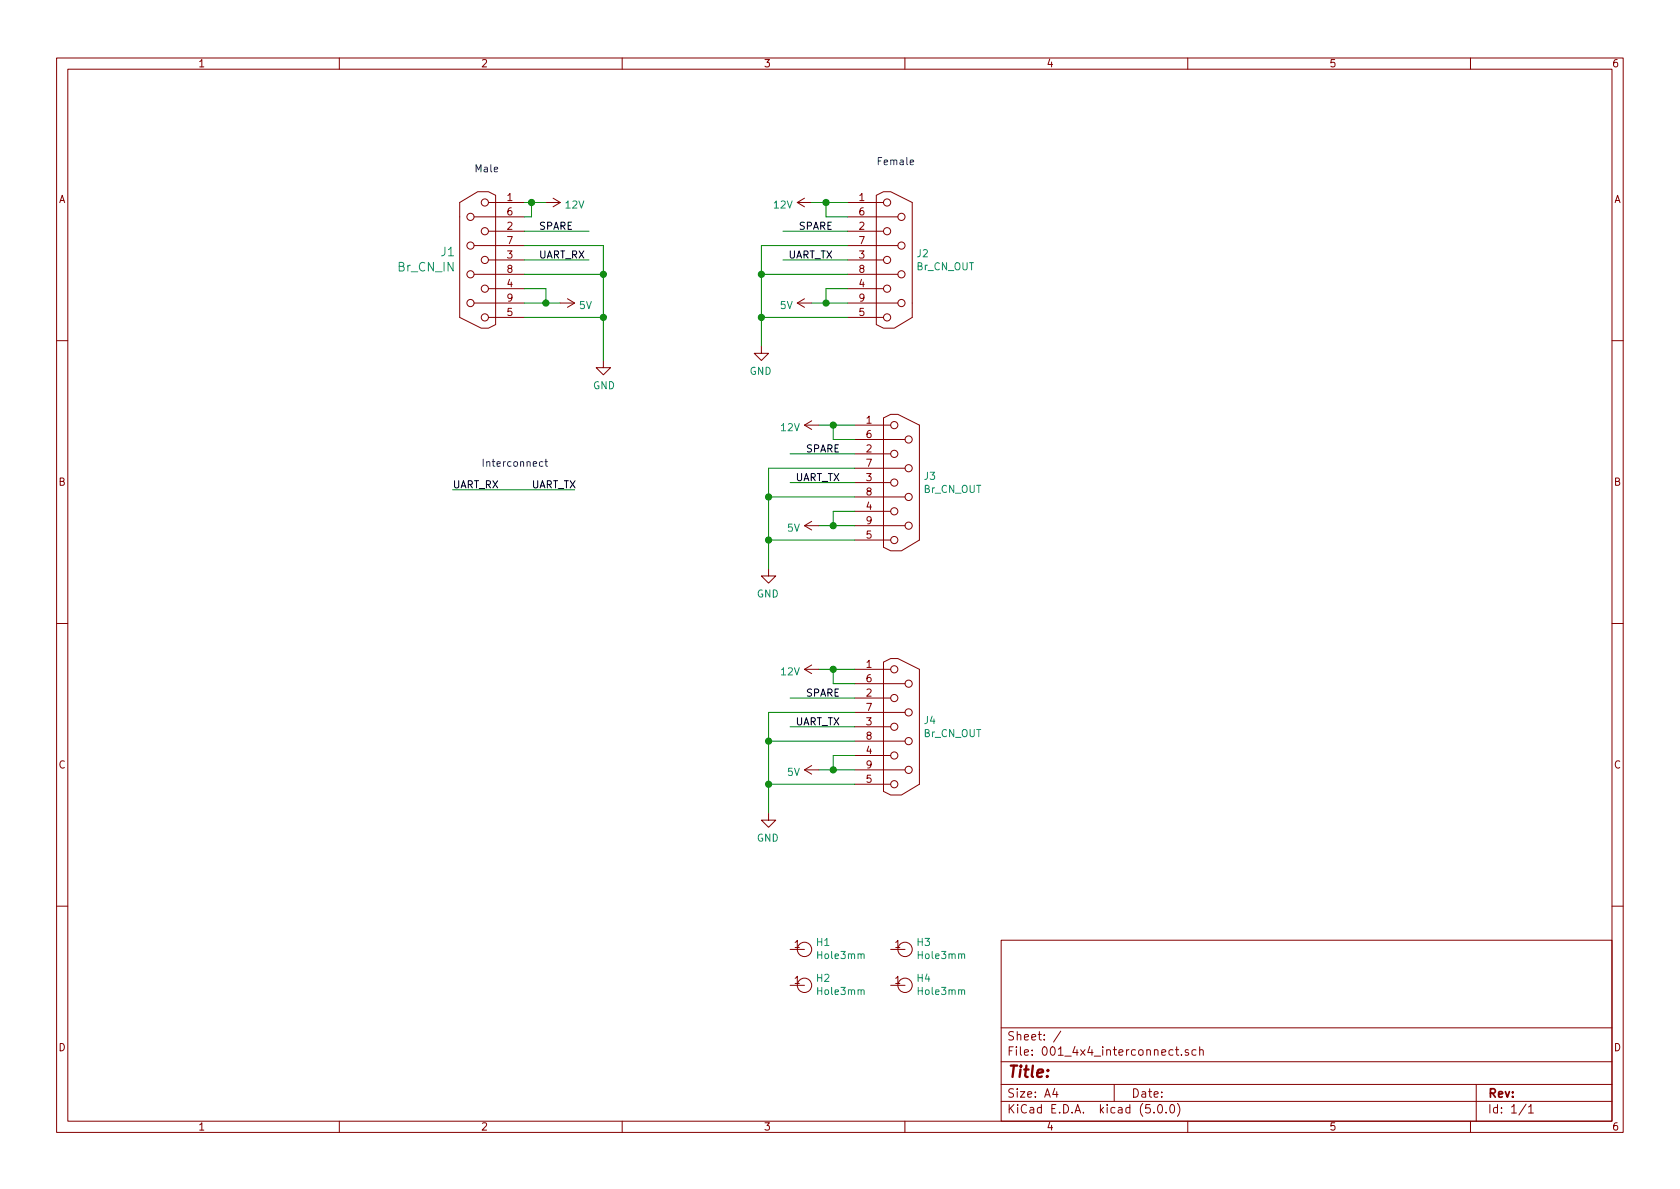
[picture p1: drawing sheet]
<svg xmlns="http://www.w3.org/2000/svg" width="297mm" height="210mm" viewBox="0 0 297 210" stroke-linecap="round" stroke-linejoin="round" font-family="sans-serif">
<g fill="none" stroke="#840000" stroke-width=".18">
<path d="M10 10.3h277v189.9h-277zM12 12.2h273v186.1h-273zM60 10.3v1.9M110 10.3v1.9M160 10.3v1.9M210 10.3v1.9M260 10.3v1.9M81.3 35.8l3.2-1.9h1.9l1.2 .6v22.9l-1.2 .6h-1.3l-3.8-1.9zM83.8 38.3h8.9M86.4 35.8h6.3M96.5 35.8h2.6M97.8 35l1.3 .8"/>
<path d="M99.1 35.8l-1.3 .8M141 35.8h2.5M141 35.8l1.2 .8M142.2 35l-1.2 .8M149.9 35.8h6.3M149.9 38.3h8.8M154.9 34.5l1.3-.6h1.3l3.8 1.9v20.3l-3.2 1.9h-1.9l-1.3-.6zM83.8 43.4h8.9M83.8 48.5h8.9M83.8 53.6h8.9M86.4 40.9h6.3M86.4 46h6.3"/>
<path d="M86.4 51h6.3M86.4 56.1h6.3M99.1 53.6h2.5M100.3 52.8l1.3 .8M101.6 53.6l-1.3 .8M141 53.6h2.5M141 53.6l1.2 .8M142.2 52.8l-1.2 .8M149.9 40.9h6.3M149.9 43.4h8.8M149.9 46h6.3M149.9 48.5h8.8"/>
<path d="M149.9 51h6.3M149.9 53.6h8.8M149.9 56.1h6.3M10 60.2h2M106.7 63.7v1.3h1.2l-1.2 1.3-1.3-1.3h1.3M134.6 61.2v1.3h-1.3l1.3 1.2 1.3-1.2h-1.3M142.2 75.2h2.6M142.2 75.2l1.3 .7M143.5 74.4l-1.3 .8M151.1 77.7h8.9M151.1 75.2h6.4M156.2 73.9l1.3-.6h1.2l3.9 1.9v20.3l-3.2 1.9h-1.9l-1.3-.6z"/>
<path d="M285 60.2h2M142.2 93h2.6M142.2 93l1.3 .7M143.5 92.2l-1.3 .8M151.1 95.5h6.4M151.1 93h8.9M151.1 90.4h6.4M151.1 87.9h8.9M151.1 85.3h6.4M151.1 82.8h8.9M151.1 80.3h6.4M10 110.3h2"/>
<path d="M135.9 100.6v1.2h-1.3l1.3 1.3 1.3-1.3h-1.3M142.2 118.4h2.6M142.2 118.4l1.3 .7M143.5 117.6l-1.3 .8M151.1 118.4h6.4M156.2 117.1l1.3-.6h1.2l3.9 1.9v20.3l-3.2 1.9h-1.9l-1.3-.7zM285 110.3h2M142.2 136.1h2.6M142.2 136.1l1.3 .8M143.5 135.4l-1.3 .7M151.1 138.7h6.4M151.1 136.1h8.9"/>
<path d="M151.1 133.6h6.4M151.1 131.1h8.9M151.1 128.5h6.4M151.1 126h8.9M151.1 123.4h6.4M151.1 120.9h8.9M135.9 143.8v1.2h-1.3l1.3 1.3 1.3-1.3h-1.3M10 160.2h2M139.7 167.9h2.5M139.7 174.2h2.5M157.5 167.9h2.5M157.5 174.2h2.5"/>
<path d="M177 166.3h108v32h-108zM285 160.2h2M60 198.3v1.9M110 198.3v1.9M160 198.3v1.9M177 194.8h108M177 191.8h108M177 187.8h108M177 181.8h108M186.5 192.5l-.4 1h1M186.8 193v1M187.6 182.3l-1.3 2"/>
<path d="M197 191.8v3M204 196.7v.1M204.8 195.5l.4-.2a.94 .94 0 0 1 0 1.5 .79 .79 0 0 1-.4-1.3zM206.2 196.7v.1M207 195.4l.3-.1a.94 .94 0 0 1 0 1.5 .82 .82 0 0 1-.3-1.4zM207.8 185.6h.6M208.1 185.1v1.3l.3 .2M208.2 195.1a1.71 1.71 0 0 1 0 2.3M208.9 186.5v.1M210 198.3v1.9M210.1 185.7l-.3-.1-.3 .2 .1 .2 .5 .2v.3h-.6M211.5 185.7l-.5-.1-.3 .3 .1 .6 .2 .1 .5-.1"/>
<path d="M212.1 185.7l.2-.1 .4 .1 .1 .9M212.1 185.1v1.5M260 198.3v1.9M261 191.8v6.5M269.8 195.2l-1.2 2M270.3 195.8l.4-.5v1.5M270.3 196.8h.8"/>
<circle cx="83.2" cy="38.3" r=".63"/>
<circle cx="85.7" cy="35.8" r=".63"/>
<circle cx="156.8" cy="35.8" r=".63"/>
<circle cx="159.4" cy="38.3" r=".63"/>
<circle cx="83.2" cy="43.4" r=".63"/>
<circle cx="83.2" cy="48.5" r=".63"/>
<circle cx="83.2" cy="53.6" r=".63"/>
<circle cx="85.7" cy="46" r=".63"/>
<circle cx="85.7" cy="56.1" r=".63"/>
<circle cx="85.7" cy="40.9" r=".63"/>
<circle cx="85.7" cy="51" r=".63"/>
<circle cx="156.8" cy="56.1" r=".63"/>
<circle cx="156.8" cy="40.9" r=".63"/>
<circle cx="156.8" cy="46" r=".63"/>
<circle cx="156.8" cy="51" r=".63"/>
<circle cx="159.4" cy="48.5" r=".63"/>
<circle cx="159.4" cy="53.6" r=".63"/>
<circle cx="159.4" cy="43.4" r=".63"/>
<circle cx="158.1" cy="75.2" r=".63"/>
<circle cx="160.7" cy="77.7" r=".63"/>
<circle cx="158.1" cy="85.3" r=".63"/>
<circle cx="158.1" cy="90.4" r=".63"/>
<circle cx="158.1" cy="95.5" r=".63"/>
<circle cx="158.1" cy="80.3" r=".63"/>
<circle cx="160.7" cy="82.8" r=".63"/>
<circle cx="160.7" cy="87.9" r=".63"/>
<circle cx="160.7" cy="93" r=".63"/>
<circle cx="158.1" cy="118.4" r=".63"/>
<circle cx="158.1" cy="123.4" r=".63"/>
<circle cx="158.1" cy="138.7" r=".63"/>
<circle cx="158.1" cy="128.5" r=".63"/>
<circle cx="158.1" cy="133.6" r=".63"/>
<circle cx="160.7" cy="120.9" r=".63"/>
<circle cx="160.7" cy="126" r=".63"/>
<circle cx="160.7" cy="136.1" r=".63"/>
<circle cx="160.7" cy="131.1" r=".63"/>
<circle cx="142.2" cy="174.2" r="1.27"/>
<circle cx="142.2" cy="167.9" r="1.27"/>
<circle cx="160" cy="174.2" r="1.27"/>
<circle cx="160" cy="167.9" r="1.27"/>
</g>
<path d="M160.9 28.7l.6-.1v-.3h-.4l-.2 .2 .1 .6h.5M96 81.7l-.4-.1-.2 .3 .1 .5h.5M96.3 81.6h.5M96.5 81.2v1.1l.3 .2" fill="none" stroke="#0000c2" stroke-width=".18"/>
<g fill="none" stroke="#008400" stroke-width=".18">
<path d="M92.7 35.8h3.8M94 35.8v2.5h-1.3M143.5 35.8h6.4M146 35.8v2.5h3.9M92.7 53.6h6.4M92.7 51h3.8v2.6M92.7 40.9h11.4M92.7 43.4h14v20.3M92.7 48.5h14M92.7 46h11.4M92.7 56.1h14M134.6 48.5h15.3"/>
<path d="M134.6 56.1h15.3M138.4 40.9h11.5M138.4 46h11.5M143.5 53.6h6.4M149.9 51h-3.9v2.6M149.9 43.4h-15.3v17.8M144.8 75.2h6.3M147.3 75.2v2.5h3.8M80 86.6h21.6M135.9 87.9h15.2M135.9 95.5h15.2M139.7 80.3h11.4"/>
<path d="M139.7 85.3h11.4M144.8 93h6.3M151.1 90.4h-3.8v2.6M151.1 82.8h-15.2v17.8M144.8 118.4h6.3M147.3 118.4v2.5h3.8M135.9 131.1h15.2M135.9 138.7h15.2M139.7 123.4h11.4M139.7 128.5h11.4M144.8 136.1h6.3M151.1 133.6h-3.8v2.5"/>
<path d="M151.1 126h-15.2v17.8"/>
</g>
<g fill="#008400" stroke="#008400" stroke-width=".25">
<circle cx="96.5" cy="53.6" r=".51"/>
<circle cx="146.1" cy="53.6" r=".51"/>
<circle cx="146.1" cy="35.8" r=".51"/>
<circle cx="94" cy="35.8" r=".51"/>
<circle cx="106.7" cy="48.5" r=".51"/>
<circle cx="106.7" cy="56.1" r=".51"/>
<circle cx="134.6" cy="48.5" r=".51"/>
<circle cx="134.6" cy="56.1" r=".51"/>
<circle cx="147.3" cy="93" r=".51"/>
<circle cx="147.3" cy="75.2" r=".51"/>
<circle cx="135.9" cy="87.9" r=".51"/>
<circle cx="135.9" cy="95.5" r=".51"/>
<circle cx="147.3" cy="136.1" r=".51"/>
<circle cx="147.3" cy="118.4" r=".51"/>
<circle cx="135.9" cy="131.1" r=".51"/>
<circle cx="135.9" cy="138.7" r=".51"/>
</g>
<text font-size="2.8" fill="#840000" x="178" y="190.5">Title:</text>
<g font-size="2.1" fill="#008484">
<text x="78" y="45.3">J1</text>
<text x="70.4" y="48">Br_CN_IN</text>
</g>
<g font-size="2.1" fill="#840000">
<text x="178" y="184">Sheet: /</text>
<text x="178" y="186.7">File: 001_4x4_interconnect.sch</text>
<text x="178" y="196.9">KiCad E.D.A. kicad (5.0.0)</text>
<text x="178" y="194.1">Size: A4</text>
<text x="200" y="194.1">Date:</text>
<text x="263" y="194.1">Rev:</text>
<text x="263" y="196.9">Id: 1/1</text>
</g>
<g font-size="1.8" fill="#840000">
<text x="35" y="11.9">1</text>
<text x="85" y="11.9">2</text>
<text x="135" y="11.9">3</text>
<text x="185" y="11.9">4</text>
<text x="235" y="11.9">5</text>
<text x="285" y="11.9">6</text>
<text x="10.4" y="35.9">A</text>
<text x="89.7" y="35.6">1</text>
<text x="151.9" y="35.6">1</text>
<text x="285.4" y="35.9">A</text>
<text x="89.7" y="40.6">2</text>
<text x="89.7" y="38.1">6</text>
<text x="151.9" y="40.6">2</text>
<text x="151.9" y="38.1">6</text>
<text x="89.7" y="45.7">3</text>
<text x="89.7" y="43.2">7</text>
<text x="151.9" y="45.7">3</text>
<text x="151.9" y="43.2">7</text>
<text x="89.7" y="50.8">4</text>
<text x="89.7" y="48.3">8</text>
<text x="89.7" y="53.3">9</text>
<text x="151.9" y="50.8">4</text>
<text x="151.9" y="48.3">8</text>
<text x="151.9" y="53.3">9</text>
<text x="89.7" y="55.9">5</text>
<text x="151.9" y="55.9">5</text>
<text x="153.2" y="74.9">1</text>
<text x="153.2" y="77.5">6</text>
<text x="153.2" y="80">2</text>
<text x="153.2" y="82.5">7</text>
<text x="10.4" y="85.9">B</text>
<text x="153.2" y="85.1">3</text>
<text x="153.2" y="87.6">8</text>
<text x="285.4" y="85.9">B</text>
<text x="153.2" y="90.2">4</text>
<text x="153.2" y="95.2">5</text>
<text x="153.2" y="92.7">9</text>
<text x="153.2" y="118.1">1</text>
<text x="153.2" y="123.2">2</text>
<text x="153.2" y="120.6">6</text>
<text x="153.2" y="125.7">7</text>
<text x="153.2" y="128.3">3</text>
<text x="153.2" y="130.8">8</text>
<text x="10.4" y="135.9">C</text>
<text x="153.2" y="133.3">4</text>
<text x="153.2" y="135.9">9</text>
<text x="285.4" y="135.9">C</text>
<text x="153.2" y="138.4">5</text>
<text x="140.5" y="167.6">1</text>
<text x="158.3" y="167.6">1</text>
<text x="140.5" y="174">1</text>
<text x="158.3" y="174">1</text>
<text x="10.4" y="185.9">D</text>
<text x="285.4" y="185.9">D</text>
<text x="35" y="199.9">1</text>
<text x="85" y="199.9">2</text>
<text x="135" y="199.9">3</text>
<text x="185" y="199.9">4</text>
<text x="235" y="199.9">5</text>
<text x="285" y="199.9">6</text>
</g>
<g font-size="1.8" fill="#0000c2">
<text x="154.9" y="29.2">Female</text>
<text x="83.8" y="30.5">Male</text>
<text x="85.1" y="82.5">Interconnect</text>
</g>
<g font-size="1.8">
<text x="95.2" y="40.6">SPARE</text>
<text x="141.2" y="40.6">SPARE</text>
<text x="95.2" y="45.7">UART_RX</text>
<text x="139.2" y="45.7">UART_TX</text>
<text x="142.5" y="80">SPARE</text>
<text x="80" y="86.4">UART_RX</text>
<text x="94" y="86.4">UART_TX</text>
<text x="140.4" y="85.1">UART_TX</text>
<text x="142.5" y="123.2">SPARE</text>
<text x="140.4" y="128.3">UART_TX</text>
</g>
<g font-size="1.8" fill="#008484">
<text x="100" y="36.9">12V</text>
<text x="136.9" y="36.9">12V</text>
<text x="162.1" y="47.8">Br_CN_OUT</text>
<text x="162.2" y="45.5">J2</text>
<text x="102.5" y="54.7">5V</text>
<text x="138" y="54.7">5V</text>
<text x="104.9" y="68.8">GND</text>
<text x="132.5" y="66.3">GND</text>
<text x="138.1" y="76.2">12V</text>
<text x="163.3" y="87.2">Br_CN_OUT</text>
<text x="163.4" y="84.9">J3</text>
<text x="139.2" y="94">5V</text>
<text x="133.8" y="105.7">GND</text>
<text x="138.1" y="119.4">12V</text>
<text x="163.3" y="130.3">Br_CN_OUT</text>
<text x="163.4" y="128">J4</text>
<text x="139.2" y="137.2">5V</text>
<text x="133.8" y="148.8">GND</text>
<text x="144.4" y="167.3">H1</text>
<text x="162.2" y="167.3">H3</text>
<text x="144.4" y="173.6">H2</text>
<text x="144.7" y="169.6">Hole3mm</text>
<text x="162.2" y="173.6">H4</text>
<text x="162.5" y="169.6">Hole3mm</text>
<text x="144.7" y="175.9">Hole3mm</text>
<text x="162.5" y="175.9">Hole3mm</text>
</g>
</svg>
